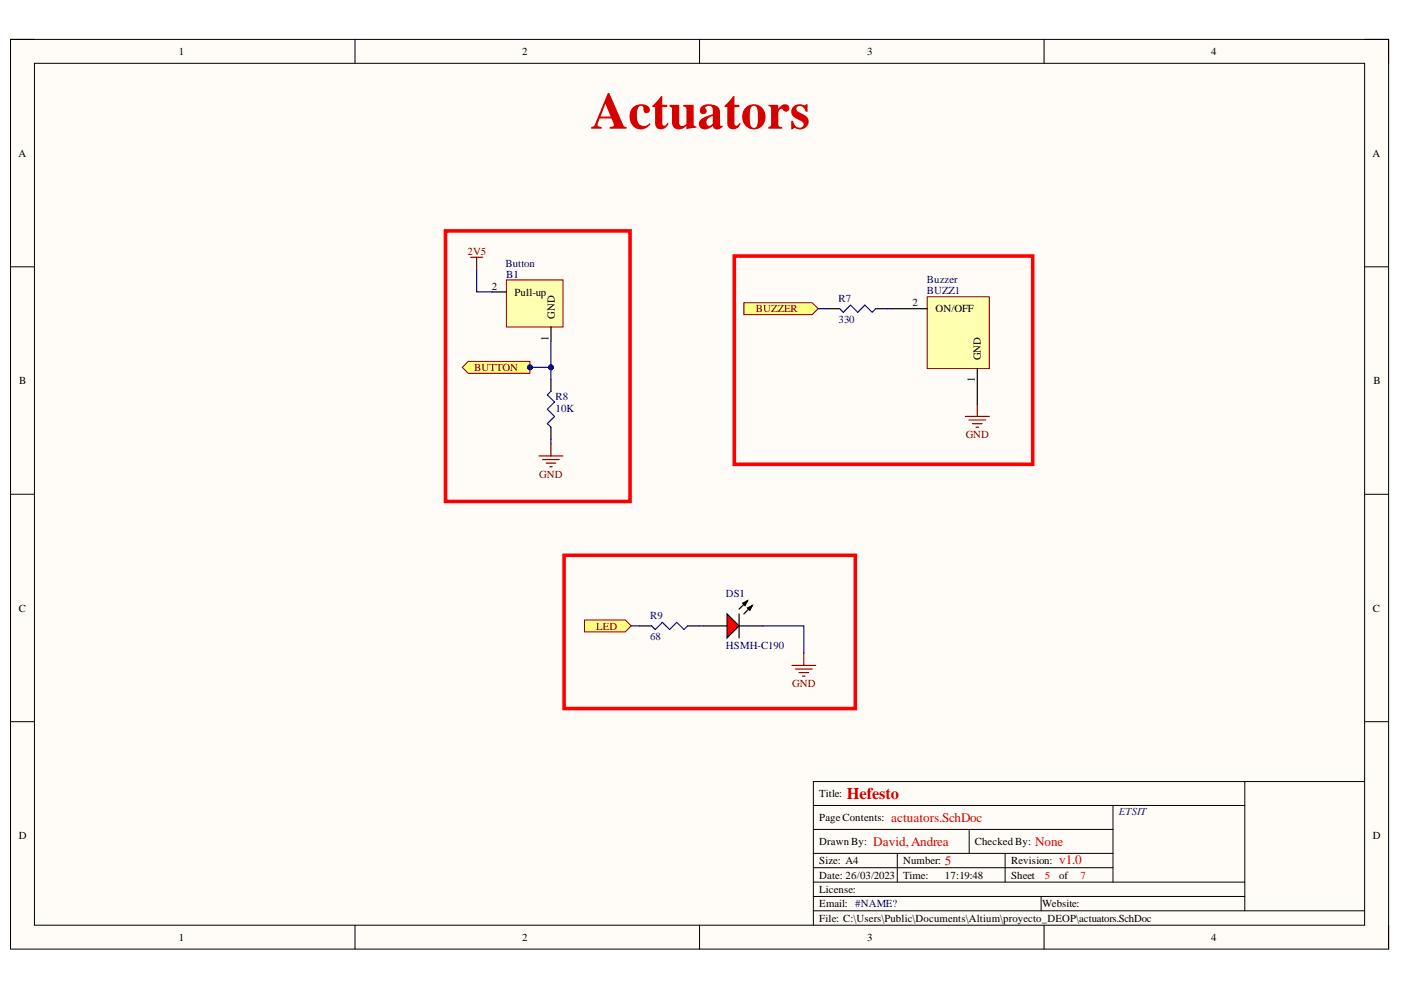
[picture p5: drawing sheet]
<svg xmlns="http://www.w3.org/2000/svg" width="297mm" height="210mm" viewBox="0 0 297 210" stroke-linecap="round" stroke-linejoin="round" font-family="sans-serif">
<path d="M2.2 8.4h292.2v192.8h-292.2z" fill-rule="evenodd" fill="#fffcf8"/>
<path d="M2.2 8.4h292.2v192.8h-292.2z" fill="none" stroke="#000" stroke-width=".21"/>
<path d="M7.3 13.4h282v182.8h-282z" fill-rule="evenodd" fill="#fffcf8"/>
<g fill="none" stroke="#000" stroke-width=".21">
<path d="M2.2 8.3h5.1M7.3 13.4h282v182.8h-282zM75.3 8.3v5.1M148.3 8.3v5.1M221.4 8.4v5M289.3 8.4h5.1v5M2.2 56.6h5.1M289.3 56.6h5.1M2.2 104.8h5.1M289.3 104.8h5.1M2.2 153h5.1M289.3 153h5.1"/>
<path d="M172.4 175.9h63.6M172.4 170.8h91.5M205.5 175.9v5M236 170.8v16.2M263.9 165.7v27.4M289.3 165.7h-116.9v30.5M75.3 196.2v5M148.3 196.2v5M172.4 180.9h63.6M172.4 187h91.5M172.4 184h63.6M172.4 190.1h91.5"/>
<path d="M172.4 193.1h116.9M190.2 180.9v6.1M213.1 180.9v6.1M220.7 190.1v3M221.4 196.2v5M294.4 196.2v5"/>
</g>
<path d="M98 77.9l1.3-1.3h13.1v2.6h-13.1z" fill-rule="evenodd" fill="#ffff80"/>
<path d="M98 77.9l1.3-1.3h13.1v2.6h-13.1z" fill="none" stroke="#800000" stroke-width=".21"/>
<circle cx="112.4" cy="77.9" r=".51" fill="#000080"/>
<circle cx="112.4" cy="77.9" r=".51" fill="none" stroke="#000080" stroke-width=".21"/>
<path d="M123.9 131.4h8.7l1.2 1.3-1.2 1.3h-8.7z" fill-rule="evenodd" fill="#ffff80"/>
<path d="M123.9 131.4h8.7l1.2 1.3-1.2 1.3h-8.7z" fill="none" stroke="#800000" stroke-width=".21"/>
<path d="M157.7 64.2h14.5l1.3 1.3-1.3 1.2h-14.5z" fill-rule="evenodd" fill="#ffff80"/>
<path d="M157.7 64.2h14.5l1.3 1.3-1.3 1.2h-14.5z" fill="none" stroke="#800000" stroke-width=".21"/>
<path d="M107.4 59.3h12v10h-12z" fill-rule="evenodd" fill="#ffffb0"/>
<path d="M107.4 59.3h12v10h-12z" fill="none" stroke="#800000" stroke-width=".21"/>
<path d="M104.4 61.9h3M116.8 69.3v3" fill="none" stroke="#000" stroke-width=".25"/>
<path d="M196.6 62.9h13.2v15.2h-13.2z" fill-rule="evenodd" fill="#ffffb0"/>
<path d="M196.6 62.9h13.2v15.2h-13.2z" fill="none" stroke="#800000" stroke-width=".21"/>
<path d="M189 65.5h7.6M207.2 78.1v7.7M149.1 132.7h5.1M156.7 132.7h5.1" fill="none" stroke="#000" stroke-width=".25"/>
<path d="M99.8 54.5h2.5M101.1 54.5v2.6M114.3 96.7h5M115 97.4h3.6M115.8 98.2h2M116.6 99h.5M116.8 94.1v2.6" fill="none" stroke="#800000" stroke-width=".25"/>
<path d="M94.4 49h39.2v57.3h-39.2zM155.7 54.3h63.3v44.2h-63.3z" fill="none" stroke="#f00" stroke-width=".76"/>
<path d="M154.2 130.2l2.5 2.5-2.5 2.5z" fill="#f00"/>
<path d="M175.5 65.5h2.5M185.7 65.5h2.5M116.8 80.4v2.6M116.8 90.6v2.5M135.6 132.7h2.6M145.8 132.7h2.5M154.2 130.2l2.5 2.5-2.5 2.5zM156.7 130.2v5M157.5 127.9l1-.5-.5 1zM158.5 128.9l1-.5-.5 1zM158.5 127.4l-1.8 1.8M159.5 128.4l-1.8 1.8" fill="none" stroke="#000" stroke-width=".25"/>
<path d="M157.5 127.9l1-.5-.5 1zM158.5 128.9l1-.5-.5 1z" fill="#000"/>
<path d="M170.4 138.5v2.6M167.9 141.1h5.1M168.6 141.8h3.6M169.4 142.6h2M170.2 143.4h.5" fill="none" stroke="#800000" stroke-width=".25"/>
<path d="M119.6 117.7h61.8v32.5h-61.8z" fill="none" stroke="#f00" stroke-width=".76"/>
<path d="M178 65.5l.8 .7 1.5-1.5 1.6 1.5 1.5-1.5 1.5 1.5 .8-.7M116.8 83l-.8 .7 1.6 1.5-1.6 1.6 1.6 1.5-1.6 1.5 .8 .8M138.2 132.7l.7 .8 1.5-1.6 1.6 1.6 1.5-1.6 1.5 1.6 .8-.8" fill="none" stroke="#00f" stroke-width=".25"/>
<path d="M101.1 57.1v4.8h3.3M116.8 72.3v5.6h-4.6M161.8 132.7h8.6v5.8" fill="none" stroke="#000080" stroke-width=".25"/>
<circle cx="112.4" cy="77.9" r=".51" fill="#000080"/>
<circle cx="112.4" cy="77.9" r=".51" fill="none" stroke="#000080" stroke-width=".21"/>
<circle cx="116.8" cy="77.9" r=".51" fill="#000080"/>
<circle cx="116.8" cy="77.9" r=".51" fill="none" stroke="#000080" stroke-width=".21"/>
<path d="M116.8 77.9v2.5" fill="none" stroke="#000080" stroke-width=".25"/>
<circle cx="116.8" cy="77.9" r=".51" fill="#000080"/>
<circle cx="116.8" cy="77.9" r=".51" fill="none" stroke="#000080" stroke-width=".21"/>
<path d="M173.5 65.5h2M188.2 65.5h.8M116.8 93.1v1M133.8 132.7h1.8M148.3 132.7h.8" fill="none" stroke="#000080" stroke-width=".25"/>
<path d="M204.7 88.3h5.1M205.4 89.1h3.6M206.2 89.8h2M207 90.6h.5M207.2 85.8v2.5" fill="none" stroke="#800000" stroke-width=".25"/>
<text font-size="11" fill="#d50000" x="125.2" y="27.3">Actuators</text>
<text font-size="3.5" fill="#d50000" x="179.5" y="169.4">Hefesto</text>
<g font-size="2.8" fill="#d50000">
<text x="185.1" y="179.4">David,Andrea</text>
<text x="188.9" y="174.3">actuators.SchDoc</text>
<text x="219.5" y="179.4">None</text>
<text x="200.3" y="183.4">5</text>
<text x="224.5" y="183.2">v1.0</text>
</g>
<g font-size="2.3">
<text x="37.9" y="11.7">1</text>
<text x="110.7" y="11.7">2</text>
<text x="183.9" y="11.7">3</text>
<text x="256.8" y="11.7">4</text>
<text x="3.9" y="33.3">A</text>
<text x="291" y="33.3">A</text>
<text x="104.3" y="61.4">2</text>
<text x="109.1" y="62.7">Pull-up</text>
<text x="193.5" y="65">2</text>
<text x="117.6" y="67.6" transform="rotate(-90 117.6 67.6)">GND</text>
<text x="198.3" y="66.2">ON/OFF</text>
<text x="116.3" y="72.2" transform="rotate(-90 116.3 72.2)">1</text>
<text x="208" y="76.4" transform="rotate(-90 208 76.4)">GND</text>
<text x="4.1" y="81.4">B</text>
<text x="206.7" y="81" transform="rotate(-90 206.7 81)">1</text>
<text x="291.2" y="81.4">B</text>
<text x="4" y="129.7">C</text>
<text x="291.1" y="129.7">C</text>
<text x="173.7" y="169">Title:</text>
<text x="4" y="177.9">D</text>
<text x="173.7" y="179.2">Drawn By:</text>
<text x="173.7" y="174.1">Page Contents:</text>
<text x="206.7" y="179.2">Checked By:</text>
<text x="291.1" y="177.9">D</text>
<text x="173.7" y="183.2">Size: A4</text>
<text x="191.5" y="183.2">Number:</text>
<text x="214.4" y="183.2">Revision:</text>
<text x="173.7" y="186.3">Date: 26/03/2023</text>
<text x="173.7" y="189.3">License:</text>
<text x="191.5" y="186.3">Time:</text>
<text x="200.3" y="186.3">17:19:48</text>
<text x="214.4" y="186.3">Sheet</text>
<text x="224.5" y="186.3">of</text>
<text x="173.7" y="195.4">File: C:\Users\Public\Documents\Altium\proyecto_DEOP\actuators.SchDoc</text>
<text x="173.7" y="192.4">Email: #NAME?</text>
<text x="221" y="192.4">Website:</text>
<text x="37.9" y="199.5">1</text>
<text x="110.7" y="199.5">2</text>
<text x="183.9" y="199.5">3</text>
<text x="256.8" y="199.5">4</text>
</g>
<g font-size="2.3" fill="#800000">
<text x="99.1" y="54.1">2V5</text>
<text x="160.3" y="66.2">BUZZER</text>
<text x="100.6" y="78.7">BUTTON</text>
<text x="204.7" y="92.9">GND</text>
<text x="114.3" y="101.3">GND</text>
<text x="126.4" y="133.5">LED</text>
<text x="168" y="145.6">GND</text>
</g>
<g font-size="2.3" fill="#000080">
<text x="107.2" y="56.6">Button</text>
<text x="107.3" y="58.9">B1</text>
<text x="196.5" y="59.9">Buzzer</text>
<text x="177.8" y="64">R7</text>
<text x="196.5" y="62.4">BUZZ1</text>
<text x="177.8" y="68.5">330</text>
<text x="117.8" y="87.3">10K</text>
<text x="117.8" y="84.7">R8</text>
<text x="137.8" y="131.2">R9</text>
<text x="153.9" y="126.6">DS1</text>
<text x="137.8" y="135.8">68</text>
<text x="153.9" y="137.5">HSMH-C190</text>
</g>
<text font-size="2.3" fill="#1a237e" x="237.2" y="172.8">ETSIT</text>
<g font-size="2.3" fill="#d50000">
<text x="221.5" y="186.3">5</text>
<text x="229.1" y="186.3">7</text>
</g>
</svg>
